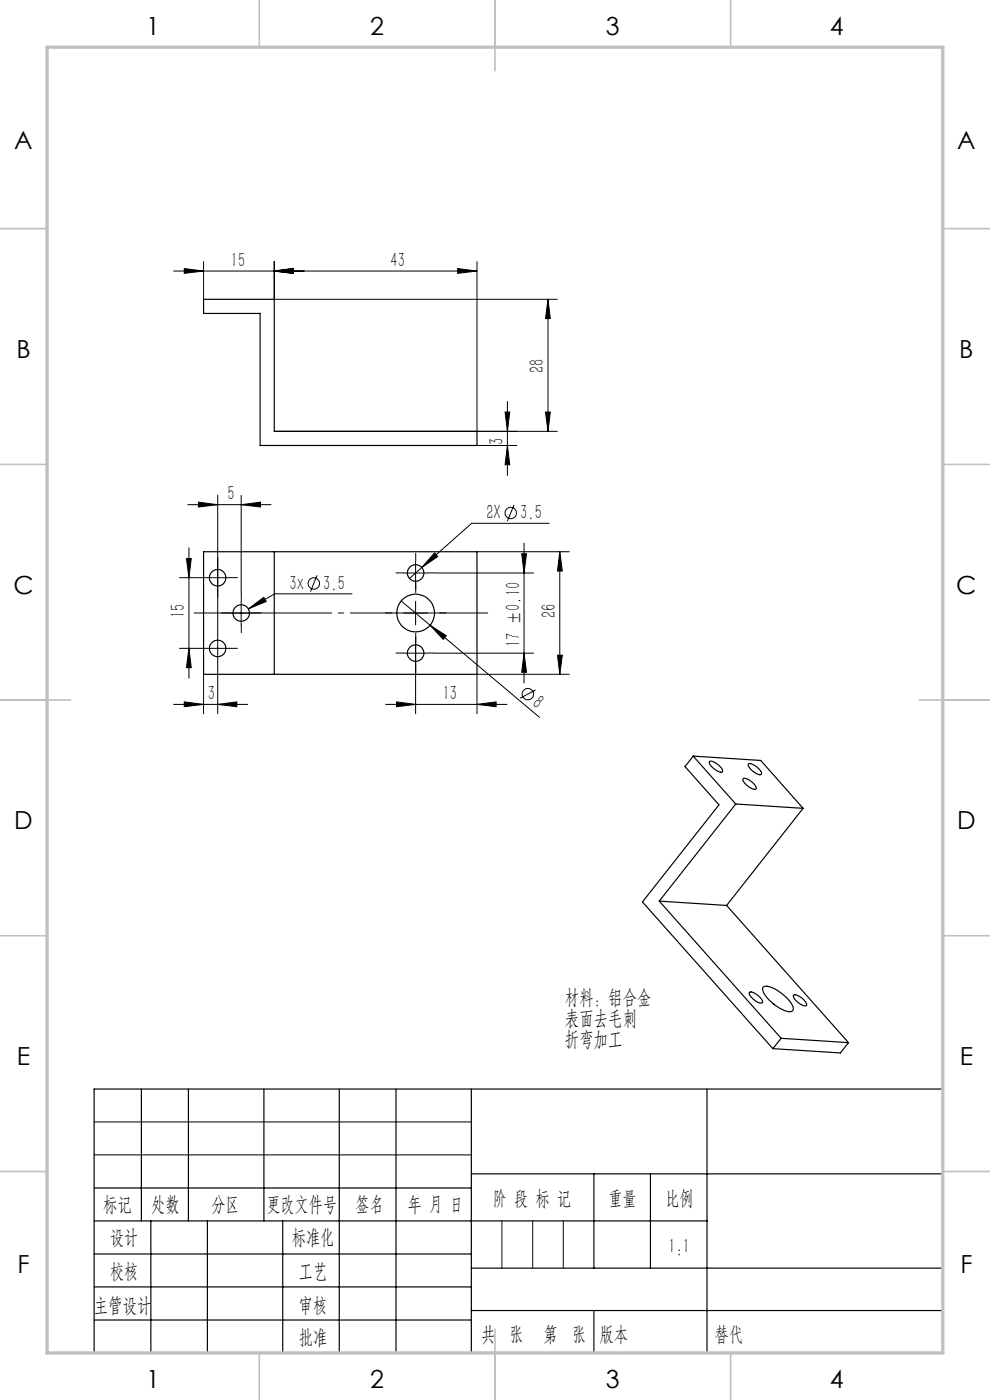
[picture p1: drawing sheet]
<svg xmlns="http://www.w3.org/2000/svg" width="210mm" height="297mm" viewBox="0 0 210 297" stroke-linecap="round" stroke-linejoin="round" font-family="sans-serif">
<g fill="none" stroke="#000" stroke-width=".25">
<path d="M43.2 63.5h15v28h43v3h-46v-28h-12zM43.2 117h58v26h-58zM58.2 117v26M147 160.4l-1.7 2.2 7.2 8.1-16.2 20.6 27.6 31.2M147 160.4l9.1 10.2M147 160.4l14.4 .9 9 10.2M150.5 161.5a2.98 2.98 0 0 1 2.8 2.2 1.9 1.9 0 0 1-2.1-.8 1.21 1.21 0 0 1-.7-1.4zM156.1 170.6l-16.3 20.6M156.1 170.6l14.3 .9M157.6 165.2a1.9 1.9 0 0 1 2 .8 1.23 1.23 0 0 1 .7 1.4 3.1 3.1 0 0 1-2.7-2.2zM158.8 162a3.1 3.1 0 0 1 2.7 2.2 1.9 1.9 0 0 1-2-.8 1.23 1.23 0 0 1-.7-1.4zM170.4 171.5l-16.3 20.6"/>
<path d="M139.8 191.2l25.9 29.1M139.8 191.2l14.3 .9M154.1 192.1l25.9 29.1M158.9 210.6a1.9 1.9 0 0 1 2.1 .7 1.23 1.23 0 0 1 .7 1.5 3.1 3.1 0 0 1-2.8-2.2zM161.9 209.4a2.77 2.77 0 0 1 2.8 .6l.8 .5a5.9 5.9 0 0 1 2.8 3.5l-.1 .2a1.26 1.26 0 0 1-1.7 .2 8.7 8.7 0 0 1-4.7-4.4zM164 212.9l.3 .2M168.3 211.2a1.86 1.86 0 0 1 2 .7 1.23 1.23 0 0 1 .7 1.5 2.99 2.99 0 0 1-2.7-2.2zM30 231v28M40 231v28M56 231v28M72 231v56M84 231v56"/>
<path d="M100 231v56M150 231v56M165.7 220.3l-1.8 2.2M165.7 220.3l14.3 .9M180 221.2l-1.7 2.2-14.4-.9M200 231h-180v56M20 252h80M20 259h130M32 259v28M44 259v28M60 259v28M100 249h100"/>
<path d="M126 249v20M138 249v20M20 266h80M20 273h80M100 269h100M100 278h100M20 280h80"/>
<circle cx="46.2" cy="122.6" r="1.74"/>
<circle cx="46.2" cy="137.6" r="1.74"/>
<circle cx="51.2" cy="130.1" r="1.75"/>
<circle cx="88.2" cy="121.5" r="1.74"/>
<circle cx="88.2" cy="138.6" r="1.74"/>
<circle cx="88.2" cy="130" r="4"/>
</g>
<g fill="none" stroke="#000" stroke-width=".21">
<path d="M36.8 57.5h64.4M39.1 57l4.1 .5-4.1 .5zM43.2 55.5v8M58.2 57.5l4-.5v1zM58.2 55.5v8h60M97.1 57l4.1 .5-4.1 .5zM101.2 55.5v36M116.2 63.5l.5 4.1h-1zM116.2 63.5v28M58.2 91.5h60M101.2 94.5h8.4M107.1 87.4h1l-.5 4.1z"/>
<path d="M107.6 85.2v15.7M107.6 94.5l.5 4.1h-1zM115.7 87.4h1l-.5 4.1zM39.5 118.5h1.1l-.5 4.1zM39.8 107.1h17.7M40.1 116.2v27.7M42.1 106.5l4.1 .6-4.1 .5zM46.2 105.1v28.2M51.2 107.1l4-.6v1.1zM51.2 105.1v20.7M88.2 119.1v5M92.2 117.3l.7 .8-3.4 2.3z"/>
<path d="M101.2 117h19.6M109 107.1l-1.4 3.5M110.7 117.5h1l-.5 4.1zM111.2 115.2v29.7M116.5 111h-16.5l-10.5 9.4M118.7 117v26M118.7 117l.6 4.1h-1zM38.1 122.6h3.8M38.1 137.5h3.8M40.1 137.5l.5 4.1h-1.1zM43.7 122.6h5M43.7 137.5h5"/>
<path d="M46.2 135v5M48.7 130.1h5M51.2 127.6v5M52.7 129.2l3.3-2.5 .5 .9zM67.2 122.1l-1.3 3.4M74.7 126h-16.4l-5.6 3.2M85.1 127.5l29.3 24.7M85.7 130.1h5M85.7 138.6h5M85.7 121.6h5M88.2 127.6v5M88.2 136.1v15.3"/>
<path d="M89.5 120.4l-2.6 2.3M91.2 132.6l3.5 2.3-.7 .7zM92.4 138.6h20.8M92.4 121.6h20.8M111.2 138.6l.5 4h-1zM118.3 139h1l-.6 4zM36.8 149.4h15.7M39.1 148.9l4.1 .5-4.1 .5zM43.2 143v8.4M46.2 149.4l4-.5v1zM46.2 141.8v9.6M81.8 149.4h25.7"/>
<path d="M84.1 148.9l4.1 .5-4.1 .5zM101.2 149.4l4-.5v1zM113.6 146.4l-3.3 1.7M120.8 143h-19.6v8.4M20 238h80M20 245h80"/>
<circle cx="108.3" cy="108.8" r="1.21"/>
<circle cx="66.6" cy="123.8" r="1.21"/>
<circle cx="112" cy="147.2" r="1.21"/>
</g>
<g fill="none" stroke="#000" stroke-width=".21" stroke-dasharray="30.5 1.3 1.3 1.3" stroke-linecap="butt">
<path d="M88.2 119v-1.7M43.7 122.5h-1.8M43.7 137.5h-1.8M46.2 120v-1.7M46.2 125v1.8M46.2 135v-1.7M48.7 122.5h1.7M48.7 130h-1.8M48.7 137.5h1.7M51.2 127.5v-1.7M51.2 132.5v1.8M53.7 130h1.7"/>
<path d="M83.2 130h-1.5M85.7 138.5h-1.8M85.7 121.5h-1.8M88.2 125v-1.5M88.2 135v1.5M88.2 136v-1.7M88.2 124v1.8M90.7 138.5h1.7M90.7 121.5h1.7M93.2 130h1.5M46.2 140v1.8M88.2 141v1.8"/>
</g>
<path d="M41.1 130h62.4" fill="none" stroke="#000" stroke-width=".21" stroke-dasharray="30.5 1.3 1.3 1.3" stroke-dashoffset="1.2" stroke-linecap="butt"/>
<path d="M106.5 259v10M113 259v10M119.5 259v10" fill="none" stroke="#0a0605" stroke-width=".21"/>
<path d="M126 278v9" fill="none" stroke="#0a0605" stroke-width=".25"/>
<g fill="none" stroke="#c0c0c0" stroke-width=".35">
<path d="M55 0v10M105 0v15M155 0v10M0 48.5h10M200 48.5h10M0 98.5h10M200 98.5h10M0 148.5h15M195 148.5h15M0 198.5h10M200 198.5h10M0 248.5h10"/>
<path d="M200 248.5h10M55 287v10M105 282v15M155 287v10"/>
</g>
<path d="M10 10h190v277h-190z" fill="none" stroke="#c0c0c0" stroke-width=".7"/>
<g fill="#000">
<path d="M91.2 132.6l3.5 2.3-.7 .7z"/>
<path d="M39.1 57l4.1 .5-4.1 .5zM58.2 57.5l4-.5v1zM58.2 57.5l4-.5v1zM97.1 57l4.1 .5-4.1 .5zM42.1 106.5l4.1 .6-4.1 .5zM51.2 107.1l4-.6v1.1zM52.7 129.2l3.8-1.6-.5-.9zM92.2 117.3l-2.7 3.1 3.4-2.3zM84.1 148.9l4.1 .5-4.1 .5zM101.2 149.4l4-.5v1z"/>
<path d="M116.2 63.5l.5 4.1h-1zM115.7 87.4h1l-.5 4.1zM39.5 118.5h1.1l-.5 4.1zM40.1 137.5l.5 4.1h-1.1zM110.7 117.5h1l-.5 4.1zM111.2 138.6l.5 4h-1z"/>
<path d="M107.6 94.5l.5 4.1h-1zM107.1 87.4h1l-.5 4.1z"/>
<path d="M118.7 117l.6 4.1h-1zM118.3 139h1l-.6 4z"/>
<path d="M46.2 149.4l4-.5v1zM39.1 148.9l4.1 .5-4.1 .5z"/>
</g>
<g font-size="5.3">
<text x="31" y="7.4">1</text>
<text x="78.5" y="7.4">2</text>
<text x="128.5" y="7.4">3</text>
<text x="176" y="7.4">4</text>
<text x="3" y="31.7">A</text>
<text x="203" y="31.7">A</text>
<text x="3.5" y="75.9">B</text>
<text x="203.5" y="75.9">B</text>
<text x="2.8" y="125.9">C</text>
<text x="202.8" y="125.9">C</text>
<text x="3" y="175.9">D</text>
<text x="203" y="175.9">D</text>
<text x="3.6" y="225.9">E</text>
<text x="203.6" y="225.9">E</text>
<text x="3.7" y="270.2">F</text>
<text x="203.7" y="270.2">F</text>
<text x="31" y="294.4">1</text>
<text x="78.5" y="294.4">2</text>
<text x="128.5" y="294.4">3</text>
<text x="176" y="294.4">4</text>
</g>
<g font-size="4.4">
<text x="49" y="56.6">15</text>
<text x="82.8" y="56.6">43</text>
<text x="115.4" y="79.1" transform="rotate(-90 115.4 79.1)">28</text>
<text x="106.8" y="94.3" transform="rotate(-90 106.8 94.3)">3</text>
<text x="48.3" y="106.2">5</text>
<text x="103.2" y="110.1">2X</text>
<text x="110.4" y="110.1">3.5</text>
<text x="61.4" y="125.1">3x</text>
<text x="68.6" y="125.1">3.5</text>
<text x="39.2" y="131.2" transform="rotate(-90 39.2 131.2)">15</text>
<text x="117.9" y="131.2" transform="rotate(-90 117.9 131.2)">26</text>
<text x="110.3" y="137.2" transform="rotate(-90 110.3 137.2)">17 ±0.10</text>
<text x="44.1" y="148.5">3</text>
<text x="93.9" y="148.5">13</text>
<text x="112.7" y="149.5" transform="rotate(40 112.7 149.5)">8</text>
<text x="119.8" y="212.9">材料：铝合金</text>
<text x="119.8" y="217.4">表面去毛刺</text>
<text x="119.8" y="221.9">折弯加工</text>
<text x="21.9" y="256.9">标记</text>
<text x="32.1" y="256.9">处数</text>
<text x="44.9" y="256.9">分区</text>
<text x="56.5" y="256.9">更改文件号</text>
<text x="75.4" y="256.9">签名</text>
<text x="86.5" y="256.9">年 月 日</text>
<text x="104.5" y="255.6">阶 段 标 记</text>
<text x="129" y="255.6">重量</text>
<text x="141.1" y="255.6">比例</text>
<text x="23.3" y="263.9">设计</text>
<text x="61.9" y="263.9">标准化</text>
<text x="141.8" y="265.7">1:1</text>
<text x="23.3" y="271.1">校核</text>
<text x="63.4" y="271">工艺</text>
<text x="19.9" y="278.3">主管设计</text>
<text x="63.4" y="278.3">审核</text>
<text x="63.4" y="285.2">批准</text>
<text x="102.1" y="284.4">共 张</text>
<text x="115.3" y="284.4">第 张</text>
<text x="127.2" y="284.4">版本</text>
</g>
<text font-size="4.4" fill="#0a0605" x="151.6" y="284.4">替代</text>
</svg>
